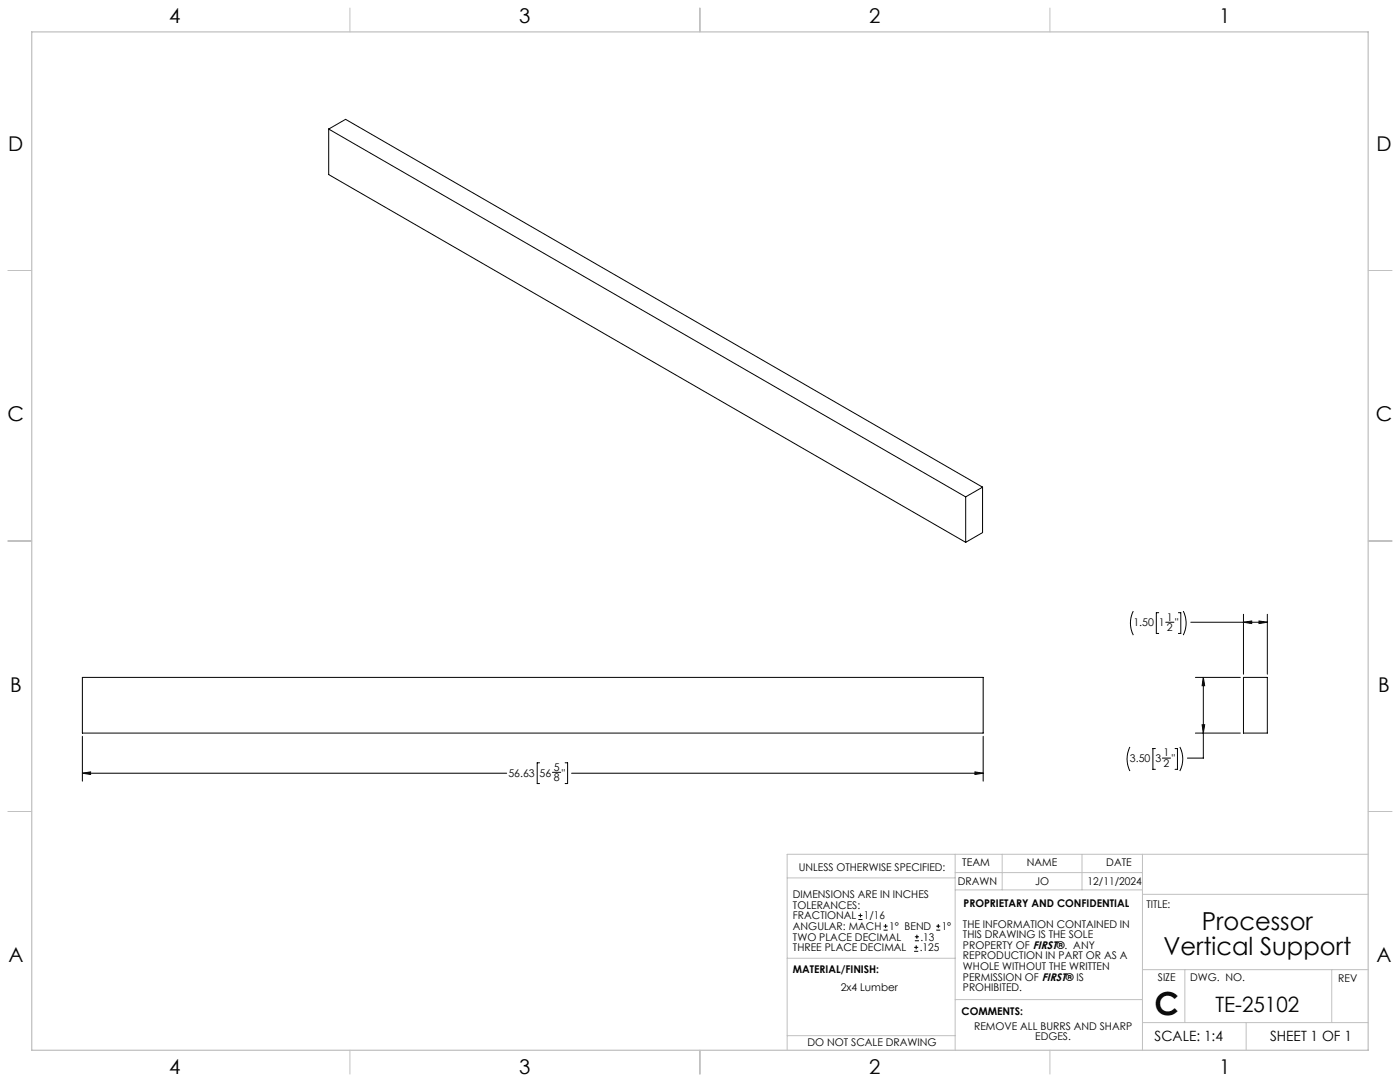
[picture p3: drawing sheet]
<svg xmlns="http://www.w3.org/2000/svg" width="559mm" height="432mm" viewBox="0 0 559 432" stroke-linecap="round" stroke-linejoin="round" font-family="sans-serif">
<g fill="none" stroke="#c0c0c0" stroke-width=".4">
<path d="M139.7 3.2v9.5M279.4 3.2v9.5M419.1 3.2v9.5M3.1 107.9h9.6M546.1 107.9h9.5M3.1 215.9h9.6M546.1 215.9h9.5M3.1 323.8h9.6M546.1 323.8h9.5M314.2 350.3h67M381.2 340.9v78.2M381.2 355.1h74.8"/>
<path d="M381.2 348.2h74.8M400 340.9v14.2M431.9 340.9v14.2M456 340.9v78.2M456 356.9h90.1M546.1 340.9h-231.9v78.2M314.2 382.4h67.2M381.2 398.9h74.8M456 387h90.1M472.9 387v21.1M531.6 387v21.1M139.7 419.1v9.6"/>
<path d="M279.4 419.1v9.6M314.2 413.3h67M419.1 419.1v9.6M456 408.1h90.1M497.4 408.1v11"/>
</g>
<path d="M12.7 12.7h533.4v406.4h-533.4z" fill="none" stroke="#c0c0c0" stroke-width=".5"/>
<g fill="none" stroke="#000" stroke-width=".4">
<path d="M131.2 51.5l254.2 146.8M131.2 51.5v18.2l254.2 146.7M131.2 51.5l6.7-3.9 254.3 146.8M385.4 198.3v18.1M392.2 194.4l-6.8 3.9M392.2 194.4v18.1l-6.8 3.9M452.3 243.9a10.7 10.7 0 0 0 0 9.6M462.5 244.5h-1v8.3h1M465.3 248.3h3.3M470.4 244.5h.9v8.3h-.9M472.3 243.9a10.7 10.7 0 0 1 0 9.6M475.3 248.3h30.5"/>
<path d="M496.3 248.3l3.3-.5v1zM496.3 245.1v24M502.5 247.8l3.3 .5-3.3 .5zM505.8 245.1v24M32.9 270.3h359.5v22.3h-359.5zM477.1 270.3h18M480.3 270.3v32.2h-6.3M480.3 270.3l.5 3.3h-1zM496.3 270.3h9.5v22.3h-9.5zM32.9 293.8v17.9M392.4 293.8v17.9M451 298.1a10.7 10.7 0 0 0 0 9.6"/>
<path d="M461.2 298.7h-1v8.3h1M469 298.7h1v8.3h-1M470.9 298.1a10.4 10.4 0 0 1 0 9.6M477.1 292.6h18M479.8 289.2h1l-.5 3.4zM32.9 308.6l3.3-.6v1.1zM32.9 308.6h169.3M215.4 304.4h-1v8.3h1M220.5 308.2h3.3M225.6 304.4h1v8.3h-1M228.1 308.6h164.3M389.1 308l3.3 .6-3.3 .5z"/>
<path d="M463.9 302.5h3.3M342.6 367h1.6M342.6 365.4h1.6M343.4 364.6v1.5M352.7 371.2h1.6M352.7 369.6h1.6M353.5 368.8v1.6M364.9 379.7h1.6M364.9 378.1h1.6M365.2 375.4h1.6M365.2 373.8h1.6M365.7 377.3v1.5"/>
<path d="M366 373v1.6M373.7 371.2h1.6M373.7 369.6h1.6M374.5 368.8v1.6"/>
</g>
<path d="M389.1 308l3.3 .6-3.3 .5zM32.9 308.6l3.3-.6v1.1zM480.3 270.3l.5 3.3h-1zM479.8 289.2h1l-.5 3.4zM502.5 247.8l3.3 .5-3.3 .5zM496.3 248.3l3.3-.5v1z" fill="#000"/>
<text font-size="12.7" x="460.9" y="405.2">C</text>
<g font-size="9.9">
<text x="479.7" y="371.2">Processor</text>
<text x="464.3" y="381.1">Vertical Support</text>
</g>
<text font-size="8.5" x="485.1" y="404">TE-25102</text>
<g font-size="8.1">
<text x="67.6" y="9.3">4</text>
<text x="207.3" y="9.3">3</text>
<text x="347" y="9.3">2</text>
<text x="486.7" y="9.3">1</text>
<text x="3.3" y="60.1">D</text>
<text x="549.4" y="60.1">D</text>
<text x="3" y="168">C</text>
<text x="549.1" y="168">C</text>
<text x="4" y="276">B</text>
<text x="550.1" y="276">B</text>
<text x="3.3" y="383.9">A</text>
<text x="549.4" y="383.9">A</text>
<text x="67.6" y="428.4">4</text>
<text x="207.3" y="428.4">3</text>
<text x="347" y="428.4">2</text>
<text x="486.7" y="428.4">1</text>
</g>
<g font-size="5.6">
<text x="460.9" y="415.2">SCALE: 1:4</text>
<text x="507" y="415.2">SHEET 1 OF 1</text>
</g>
<g font-size="4.2">
<text x="452.4" y="250">1.50</text>
<text x="462.5" y="250">1</text>
<text x="465.8" y="247.7">1</text>
<text x="465.8" y="251.9">2</text>
<text x="469.1" y="250">&quot;</text>
<text x="451" y="304.2">3.50</text>
<text x="461.2" y="304.2">3</text>
<text x="464.4" y="301.9">1</text>
<text x="467.7" y="304.2">&quot;</text>
<text x="202.9" y="309.9">56.63</text>
<text x="215.4" y="309.9">56</text>
<text x="221" y="307.6">5</text>
<text x="221" y="311.8">8</text>
<text x="224.3" y="309.9">&quot;</text>
<text x="464.4" y="306.1">2</text>
<text x="318.8" y="347.7">UNLESS OTHERWISE SPECIFIED:</text>
<text x="384.1" y="345.5">TEAM</text>
<text x="409.9" y="345.7">NAME</text>
<text x="441.6" y="345.7">DATE</text>
<text x="382.3" y="353.3">DRAWN</text>
<text x="413.2" y="353.3">JO</text>
<text x="434.1" y="353.3">12/11/2024</text>
<text x="316.5" y="358.5">DIMENSIONS ARE IN INCHES</text>
<text x="316.5" y="362.7">TOLERANCES:</text>
<text x="384.6" y="361.9">PROPRIETARY AND CONFIDENTIAL</text>
<text x="457.6" y="362.3">TITLE:</text>
<text x="316.5" y="371.2">ANGULAR: MACH</text>
<text x="316.5" y="366.9">FRACTIONAL</text>
<text x="344.8" y="366.9">1/16</text>
<text x="354.9" y="371.2">1° BEND</text>
<text x="375.9" y="371.2">1°</text>
<text x="384.4" y="370.2">THE INFORMATION CONTAINED IN</text>
<text x="316.5" y="375.4">TWO PLACE DECIMAL</text>
<text x="367.4" y="375.4">.13</text>
<text x="384.4" y="374.4">THIS DRAWING IS THE SOLE</text>
<text x="316.5" y="379.6">THREE PLACE DECIMAL</text>
<text x="367.1" y="379.6">.125</text>
<text x="384.4" y="378.6">PROPERTY OF FIRST®. ANY</text>
<text x="384.4" y="382.9">REPRODUCTION IN PART OR AS A</text>
<text x="316.5" y="388.4">MATERIAL/FINISH:</text>
<text x="384.4" y="387.1">WHOLE WITHOUT THE WRITTEN</text>
<text x="335.5" y="395.6">2x4 Lumber</text>
<text x="384.4" y="391.3">PERMISSION OF FIRST® IS</text>
<text x="384.4" y="395.6">PROHIBITED.</text>
<text x="462.2" y="391.3">SIZE</text>
<text x="475.1" y="391.3">DWG. NO.</text>
<text x="534.1" y="391.8">REV</text>
<text x="383.8" y="405.1">COMMENTS:</text>
<text x="388.8" y="410.9">REMOVE ALL BURRS AND SHARP</text>
<text x="322.3" y="417.6">DO NOT SCALE DRAWING</text>
<text x="413.2" y="415.2">EDGES.</text>
</g>
</svg>
